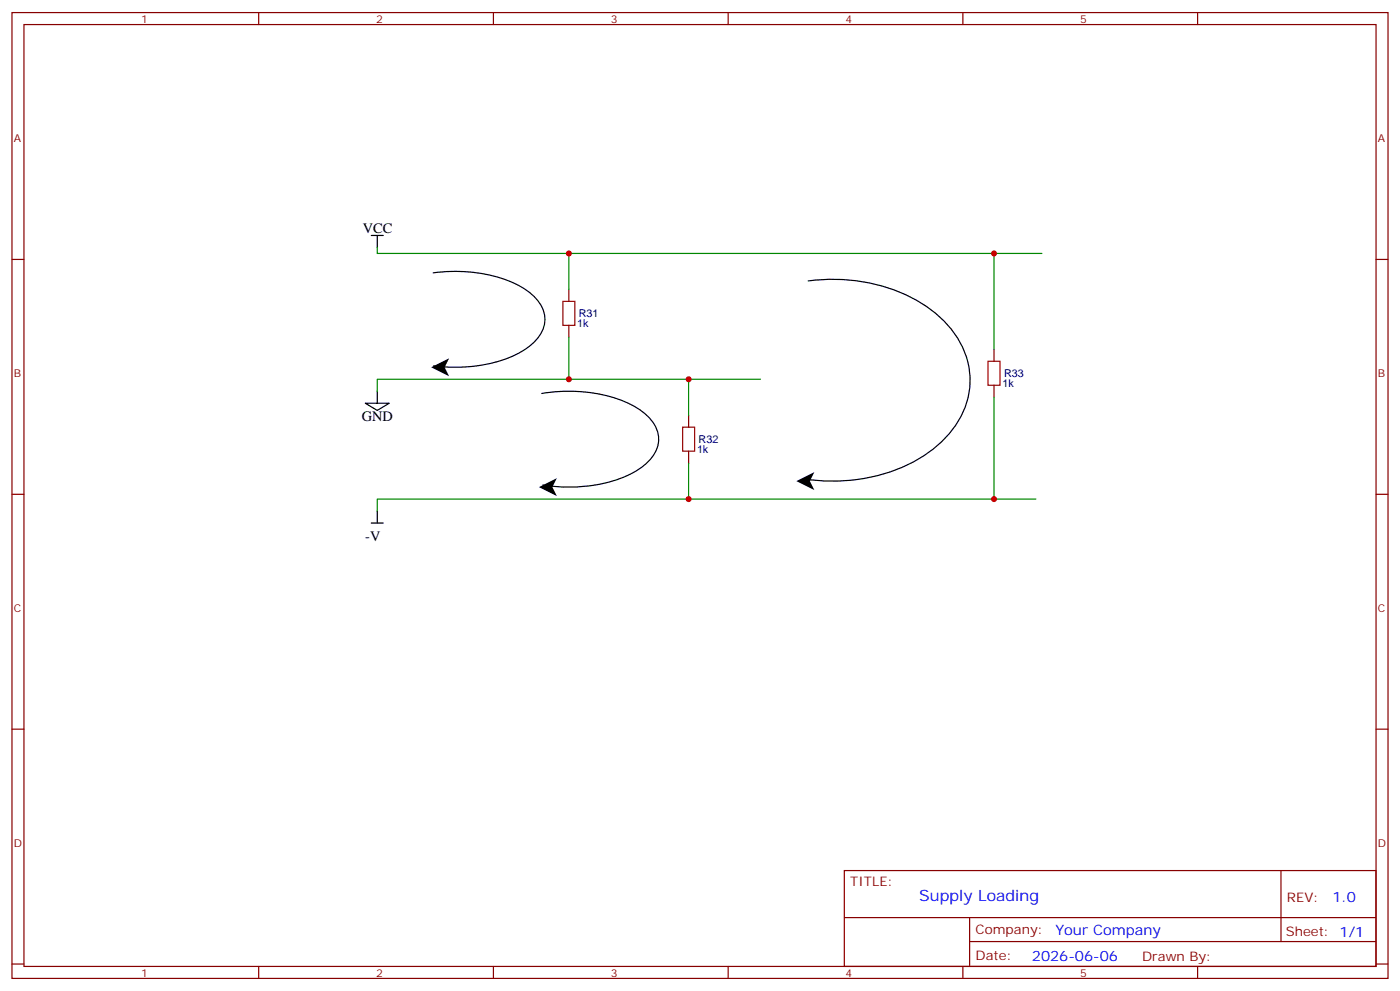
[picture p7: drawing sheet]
<svg xmlns="http://www.w3.org/2000/svg" width="412mm" height="292mm" viewBox="0 0 412 292" stroke-linecap="round" stroke-linejoin="round" font-family="sans-serif">
<g fill="none" stroke="#870000" stroke-width=".35">
<path d="M3.5 3.7h405.4v284.3h-405.4zM7.1 7.2h398.2v277.3h-398.2zM76.2 3.7v3.5M145.3 3.7v3.5M214.5 3.7v3.5M283.6 3.7v3.5M352.8 3.7v3.5M3.5 76.4h3.6M405.3 76.4h3.6M167.6 85.2v3.5M167.6 95.8v3.5M292.8 102.8v3.6"/>
<path d="M292.8 113.4v3.5M202.8 122.2v3.6M202.8 132.8v3.5M3.5 145.5h3.6M405.3 145.5h3.6M3.5 214.7h3.6M405.3 214.7h3.6M248.7 256.3h156.6v28.2h-156.6zM377.3 256.3v20.9M248.7 270.1h156.5M285.6 277.2h119.6M285.6 270.1v14.2"/>
<path d="M3.5 283.8h3.6M76.2 284.5v3.5M145.3 284.5v3.5M214.5 284.5v3.5M283.6 284.5v3.5M352.8 284.5v3.5M405.3 283.8h3.6"/>
</g>
<path d="M109.4 69.3h3.5M111.1 69.3v3.5M127.6 80.3a43.3 43.3 0 0 1 25.8 4.1 12.6 12.6 0 0 1 7.1 8.7 10.1 10.1 0 0 1-5 9.2 37.7 37.7 0 0 1-20.8 5.8l-7-.4M238.1 82.7a49.4 49.4 0 0 1 37.9 9.9 24.8 24.8 0 0 1 9.3 23.9 29.9 29.9 0 0 1-15.7 19.2 52.9 52.9 0 0 1-32.7 5.3M107.6 118.7h7.1l-3.6 2.1zM111.1 115.2v3.5M159.6 115.8a43.2 43.2 0 0 1 27.7 4.1 12.1 12.1 0 0 1 6.7 8.9 10.6 10.6 0 0 1-5.4 9 38.7 38.7 0 0 1-20.9 5.6l-3.9-.1-3.9-.5M109.4 154h3.5M111.1 150.5v3.5" fill="none" stroke="#000" stroke-width=".35"/>
<path d="M165.8 88.7h3.5v7.1h-3.5zM291 106.4h3.6v7h-3.6zM201.1 125.8h3.5v7h-3.5z" fill="none" stroke="#a10000" stroke-width=".35"/>
<path d="M111.1 72.8v1.8h195.8M167.6 74.6v10.6M292.8 74.6v28.2M167.6 99.3v12.4M202.8 111.7v10.5M224 111.7h-112.9v3.5M292.8 116.9v30M202.8 136.3v10.6M305.2 146.9h-194.1v3.6" fill="none" stroke="#008700" stroke-width=".35"/>
<path d="M127 108.1l5.3-2.6-1.3 2.6 1.3 2.7zM158.7 143.4l5.3-2.6-1.3 2.6 1.3 2.6zM234.6 141.6l5.3-2.6-1.3 2.6 1.3 2.7z" fill="#000"/>
<g fill="#c00">
<circle cx="167.6" cy="111.7" r=".88"/>
<circle cx="167.6" cy="74.6" r=".88"/>
<circle cx="202.8" cy="111.7" r=".88"/>
<circle cx="202.8" cy="146.9" r=".88"/>
<circle cx="292.8" cy="146.9" r=".88"/>
<circle cx="292.8" cy="74.6" r=".88"/>
</g>
<text font-size="4.6" fill="#00f" x="270.8" y="265.3">Supply Loading</text>
<g font-size="4.2">
<text x="106.9" y="68.6">VCC</text>
<text x="106.5" y="124">GND</text>
<text x="107.6" y="159.3">-V</text>
</g>
<g font-size="4.2" fill="#00f">
<text x="392.5" y="265.6">1.0</text>
<text x="310.9" y="275.1">Your Company</text>
<text x="304" y="282.9">2026-06-06</text>
</g>
<g font-size="3.9" fill="#800">
<text x="250.5" y="260.9">TITLE:</text>
<text x="379.1" y="265.6">REV:</text>
<text x="287.4" y="275.1">Company:</text>
<text x="378.7" y="275.7">Sheet: 1/1</text>
<text x="287.4" y="282.8">Date:</text>
<text x="336.4" y="282.8">Drawn By:</text>
</g>
<g font-size="3.2" fill="#800">
<text x="41.6" y="6.7">1</text>
<text x="110.8" y="6.7">2</text>
<text x="179.9" y="6.7">3</text>
<text x="249.1" y="6.7">4</text>
<text x="318.2" y="6.7">5</text>
<text x="4.1" y="41.8">A</text>
<text x="405.9" y="41.8">A</text>
<text x="4.1" y="110.9">B</text>
<text x="405.9" y="110.9">B</text>
<text x="4.1" y="180.1">C</text>
<text x="405.9" y="180.1">C</text>
<text x="4.1" y="249.2">D</text>
<text x="405.9" y="249.2">D</text>
<text x="41.6" y="287.5">1</text>
<text x="110.8" y="287.5">2</text>
<text x="179.9" y="287.5">3</text>
<text x="249.1" y="287.5">4</text>
<text x="318.2" y="287.5">5</text>
</g>
<g font-size="3.2" fill="#000080">
<text x="170.5" y="93.4">R31</text>
<text x="170" y="96.4">1k</text>
<text x="295.7" y="111.1">R33</text>
<text x="295.3" y="114">1k</text>
<text x="205.8" y="130.5">R32</text>
<text x="205.3" y="133.4">1k</text>
</g>
</svg>
